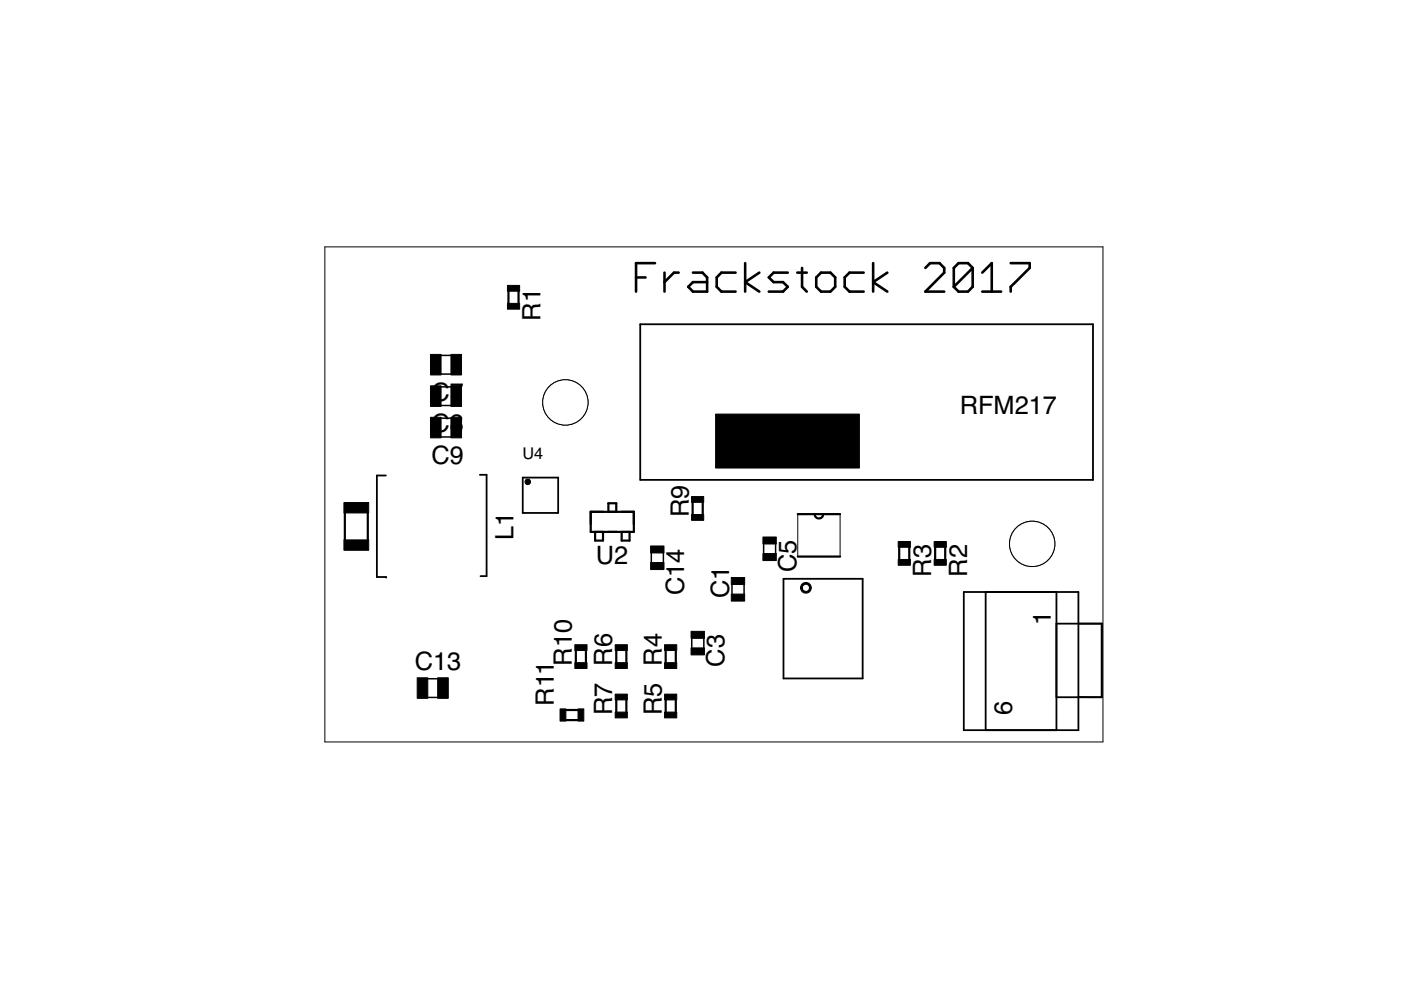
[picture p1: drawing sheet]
<svg xmlns="http://www.w3.org/2000/svg" width="297mm" height="210mm" viewBox="0 0 297 210" stroke-linecap="round" stroke-linejoin="round" font-family="sans-serif">
<path d="M135.7 68.7h96v33h-96zM81.8 100.8h-1.9v21.5h2v.2M101.7 100.7h1.5v21.5h-1.3M110.8 101.3h7.5v7.5h-7.5zM166.1 122.7h16.8v21.1h-16.8zM204.3 125.5h24.3v29.3h-24.3zM209 125.5v29.3M224 132.2h9.6v15.6M224 125.5v29.3M224 147.8h9.6M228.6 147.8h5" fill="none" stroke="#000" stroke-width=".38"/>
<g fill="#000" stroke="#000" stroke-width=".21">
<path d="M170.1 123.8a1.14 1.14 0 0 1 1.8 .3 1.14 1.14 0 0 1-.7 1.6 1.14 1.14 0 0 1-1.5-1.1h.4a.76 .76 0 0 1 1.1-.6 .76 .76 0 0 1 .1 1.3 .76 .76 0 0 1-1.2-.5v-.2h-.4z" fill-rule="evenodd"/>
<circle cx="111.9" cy="102.2" r=".6"/>
</g>
<g fill="none" stroke="#000" stroke-width=".47">
<path d="M107.8 61.7v2.6M109.9 61.7v2.6M73.1 108.8v5.7M78 108.8v5.7M125.2 108.5h9.2v4.3h-9.2zM126.2 112.8v1.8h1.6v-1.8M129 108.5v-1.8h1.7v1.8M131.8 112.8v1.8h1.7v-1.8M146.9 106.5v2.6M149 106.5v2.6M169.1 118h9M169.1 109h9"/>
<path d="M172.7 109a.91 .91 0 0 0 .9 .9 .91 .91 0 0 0 .9-.9M190.6 116v2.6M192.8 116v2.6M198.3 116v2.6M200.4 116v2.6M122.1 137.9v2.6M124.2 137.9v2.6M130.7 137.9v2.6M132.8 137.9v2.6M141.1 137.9v2.6M143.3 137.9v2.6M120 150.5h2.6"/>
<path d="M120 152.7h2.6M130.7 148.4v2.6M132.8 148.4v2.6M141.1 148.4v2.6M143.3 148.4v2.6"/>
</g>
<g fill="#000" stroke="#000" stroke-width=".21">
<path d="M91.3 75.1h2.2v4.4h-2.2zM95.6 75.1h2.3v4.4h-2.3zM107.6 64.3h2.6v1.3h-2.6zM107.6 60.5h2.6v1.2h-2.6zM91.3 81.8h2.2v4.4h-2.2zM91.3 88.5h2.2v4.3h-2.2zM95.6 81.8h2.3v4.4h-2.3zM95.6 88.5h2.3v4.3h-2.3zM151.7 87.8h30.5v11.4h-30.5zM72.9 114.5h5.3v2.2h-5.3zM72.9 106.6h5.3v2.2h-5.3zM137.9 115.8h2.9v1.4h-2.9z"/>
<path d="M137.9 119.3h2.9v1.5h-2.9zM146.6 105.3h2.6v1.2h-2.6zM146.6 109.1h2.6v1.2h-2.6zM161.8 113.9h2.8v1.4h-2.8zM161.8 117.4h2.8v1.5h-2.8zM190.4 118.6h2.6v1.2h-2.6zM190.4 114.8h2.6v1.2h-2.6zM198.1 118.6h2.5v1.2h-2.5zM198.1 114.8h2.5v1.2h-2.5zM121.9 136.7h2.6v1.2h-2.6zM130.4 136.7h2.6v1.2h-2.6zM140.9 136.7h2.6v1.2h-2.6z"/>
<path d="M146.5 133.9h2.9v1.4h-2.9zM146.5 137.4h2.9v1.5h-2.9zM155 126h2.9v1.4h-2.9zM155 122.4h2.9v1.5h-2.9zM88.5 143.7h2.2v4.4h-2.2zM92.8 143.7h2.2v4.4h-2.2zM118.7 150.3h1.3v2.6h-1.3zM121.9 140.5h2.6v1.2h-2.6zM122.6 150.3h1.2v2.6h-1.2zM130.4 140.5h2.6v1.2h-2.6zM130.4 147.2h2.6v1.2h-2.6zM130.4 151h2.6v1.2h-2.6z"/>
<path d="M140.9 140.5h2.6v1.2h-2.6zM140.9 147.2h2.6v1.2h-2.6zM140.9 151h2.6v1.2h-2.6z"/>
</g>
<g fill="none" stroke="#000" stroke-width=".32">
<path d="M93.5 79.3h2.2M93.5 75.4h2.2M93.5 86h2.2M93.5 82h2.2M93.5 92.6h2.2M93.5 88.7h2.2M138.1 117.2v2.1M140.7 117.2v2.1M161.9 115.3v2.1M164.4 115.3v2.1M146.7 135.3v2.1M149.2 135.3v2.1"/>
<path d="M155.2 123.9v2.1M157.8 123.9v2.1M90.6 143.9h2.3M90.7 147.9h2.2"/>
</g>
<g fill="none" stroke="#000" stroke-width=".21">
<path d="M68.9 52.3h164.9v105h-164.9zM169.1 109h9v9h-9zM172.7 109a.91 .91 0 0 0 .9 .9 .91 .91 0 0 0 .9-.9"/>
<circle cx="218.8" cy="115.3" r="4.8"/>
</g>
<g fill="none" stroke="#000" stroke-width=".55">
<path d="M134.9 58.8h2M138.9 55.8h-4v6M140.9 57.8v4M143.9 57.8h-1l-2 2M146.9 57.8h2l1 1v3h-3l-1-1 1-1h3M156 57.8h-3l-1 1v2l1 1h3M158 55.8v6M161 57.8l-3 2 3 2M167 57.8h-3l-1 1 1 1h2l1 1-1 1h-3M169 57.8h2M170.1 56.8v4l.9 1M174.1 57.8h2l1 1v2l-1 1h-2l-1-1v-2z"/>
<path d="M183.1 57.8h-3l-1 1v2l1 1h3M185.1 55.8v6M188.1 57.8l-3 2 3 2M196.2 56.8l1-1h2l1 1v1l-4 4h4M206.2 56.8l-1-1h-2l-1 1v4M206.2 56.8v4l-1 1h-2l-1-1M206.2 56.8l-4 4M208.3 57.8l2-2v6M214.3 55.8h4v1l-4 4v1M208.3 61.8h4"/>
</g>
<circle cx="218.8" cy="115.3" r="4.8" fill="#fff" stroke="#000" stroke-width=".21"/>
<circle cx="119.9" cy="85.3" r="4.8" fill="none" stroke="#000" stroke-width=".21"/>
<circle cx="119.9" cy="85.3" r="4.8" fill="#fff" stroke="#000" stroke-width=".21"/>
<g font-size="5.4">
<text x="114.6" y="68" transform="rotate(-90 114.6 68)">R1</text>
<text x="91.5" y="84.9">C7</text>
<text x="203.5" y="87.8">RFM217</text>
<text x="91.5" y="91.6">C8</text>
<text x="91.5" y="98.3">C9</text>
<text x="146" y="109.7" transform="rotate(-90 146 109.7)">R9</text>
<text x="108.9" y="114.5" transform="rotate(-90 108.9 114.5)">L1</text>
<text x="126.3" y="119.6">U2</text>
<text x="168.9" y="121.3" transform="rotate(-90 168.9 121.3)">C5</text>
<text x="197.4" y="122.3" transform="rotate(-90 197.4 122.3)">R3</text>
<text x="205.1" y="122.3" transform="rotate(-90 205.1 122.3)">R2</text>
<text x="145.1" y="126.2" transform="rotate(-90 145.1 126.2)">C14</text>
<text x="154.6" y="126.8" transform="rotate(-90 154.6 126.8)">C1</text>
<text x="222.8" y="132.6" transform="rotate(-90 222.8 132.6)">1</text>
<text x="87.9" y="142.1">C13</text>
<text x="121.3" y="141.1" transform="rotate(-90 121.3 141.1)">R10</text>
<text x="153.6" y="141.3" transform="rotate(-90 153.6 141.3)">C3</text>
<text x="117.4" y="149.6" transform="rotate(-90 117.4 149.6)">R11</text>
<text x="129.8" y="151.6" transform="rotate(-90 129.8 151.6)">R7 R6</text>
<text x="140.3" y="151.6" transform="rotate(-90 140.3 151.6)">R5 R4</text>
<text x="214.6" y="151.6" transform="rotate(-90 214.6 151.6)">6</text>
</g>
<text font-size="3.4" x="110.8" y="97.3">U4</text>
</svg>
